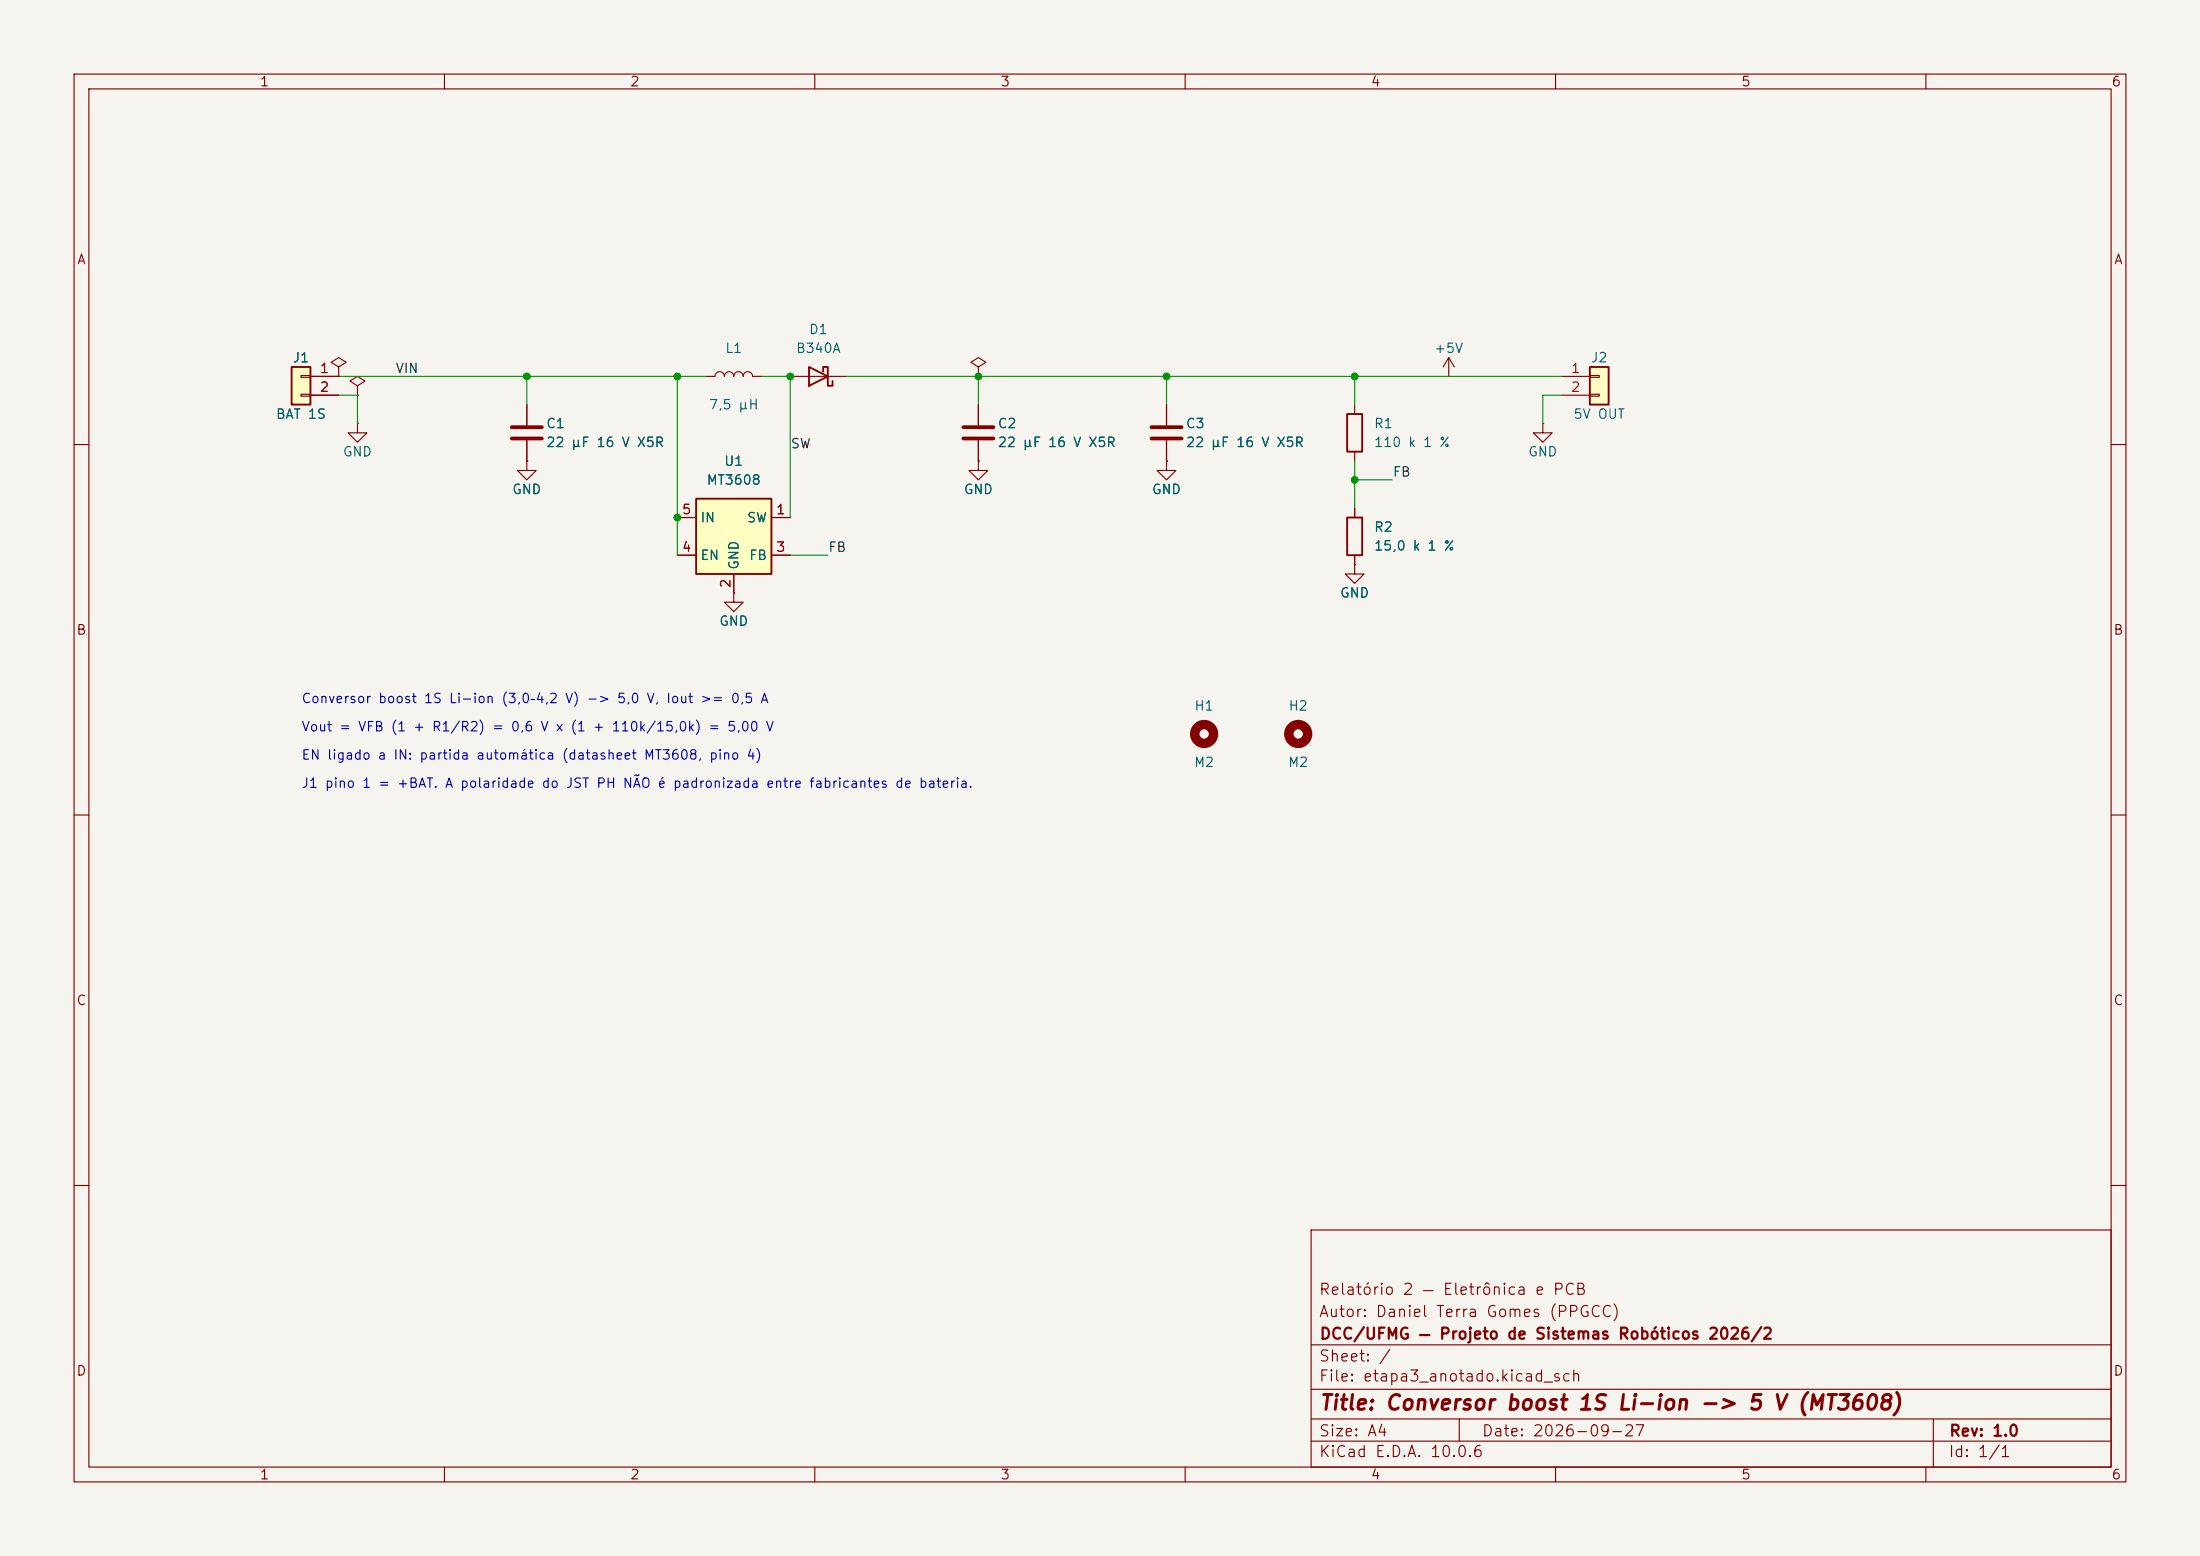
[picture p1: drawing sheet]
(kicad_sch
 (version 20260306)
 (generator "eeschema")
 (generator_version "10.0")
 (paper "A4")
 (title_block
  (title "Conversor boost 1S Li-ion -> 5 V (MT3608)")
  (date "2026-09-27")
  (rev "1.0")
  (company "DCC/UFMG — Projeto de Sistemas Robóticos 2026/2")
  (comment 1 "Autor: Daniel Terra Gomes (PPGCC)")
  (comment 2 "Relatório 2 — Eletrônica e PCB"))
 (lib_symbols
  (symbol "Connector_Generic:Conn_01x02"
   (pin_names
    (offset 1.016) (hide yes)) (exclude_from_sim no) (in_bom yes) (on_board yes)
   (in_pos_files yes)
   (duplicate_pin_numbers_are_jumpers no)
   (property "Reference" "J" (at 0 2.54 0) (show_name no) (do_not_autoplace no) (effects (font (size 1.27 1.27))))
   (property "Value" "Conn_01x02" (at 0 -5.08 0) (show_name no) (do_not_autoplace no) (effects (font (size 1.27 1.27))))
   (property "Footprint" "" (at 0 0 0) (show_name no) (do_not_autoplace no) (hide yes) (effects (font (size 1.27 1.27))))
   (property "Datasheet" "" (at 0 0 0) (show_name no) (do_not_autoplace no) (hide yes) (effects (font (size 1.27 1.27))))
   (property "Description" "Generic connector, single row, 01x02, script generated (kicad-library-utils/schlib/autogen/connector/)" (at 0 0 0) (show_name no) (do_not_autoplace no) (hide yes) (effects (font (size 1.27 1.27))))
   (symbol "Conn_01x02_1_1"
    (rectangle (start -1.27 1.27) (end 1.27 -3.81) (stroke (width 0.254) (type default)) (fill (type background)))
    (rectangle (start -1.27 0.127) (end 0 -0.127) (stroke (width 0.1524) (type default)) (fill (type none)))
    (rectangle (start -1.27 -2.413) (end 0 -2.667) (stroke (width 0.1524) (type default)) (fill (type none)))
    (pin passive line (at -5.08 0 0) (length 3.81) (name "Pin_1" (effects (font (size 1.27 1.27)))) (number "1" (effects (font (size 1.27 1.27)))))
    (pin passive line (at -5.08 -2.54 0) (length 3.81) (name "Pin_2" (effects (font (size 1.27 1.27)))) (number "2" (effects (font (size 1.27 1.27))))))
   (embedded_fonts no))
  (symbol "Device:C"
   (pin_numbers (hide yes))
   (pin_names
    (offset 0.254)) (exclude_from_sim no) (in_bom yes) (on_board yes)
   (in_pos_files yes)
   (duplicate_pin_numbers_are_jumpers no)
   (property "Reference" "C" (at 0.635 2.54 0) (show_name no) (do_not_autoplace no) (effects (font (size 1.27 1.27)) (justify left)))
   (property "Value" "C" (at 0.635 -2.54 0) (show_name no) (do_not_autoplace no) (effects (font (size 1.27 1.27)) (justify left)))
   (property "Footprint" "" (at 0.9652 -3.81 0) (show_name no) (do_not_autoplace no) (hide yes) (effects (font (size 1.27 1.27))))
   (property "Datasheet" "" (at 0 0 0) (show_name no) (do_not_autoplace no) (hide yes) (effects (font (size 1.27 1.27))))
   (property "Description" "Unpolarized capacitor" (at 0 0 0) (show_name no) (do_not_autoplace no) (hide yes) (effects (font (size 1.27 1.27))))
   (symbol "C_0_1"
    (polyline (pts (xy -2.032 0.762) (xy 2.032 0.762)) (stroke (width 0.508) (type default)) (fill (type none)))
    (polyline (pts (xy -2.032 -0.762) (xy 2.032 -0.762)) (stroke (width 0.508) (type default)) (fill (type none))))
   (symbol "C_1_1"
    (pin passive line (at 0 3.81 270) (length 2.794) (name "" (effects (font (size 1.27 1.27)))) (number "1" (effects (font (size 1.27 1.27)))))
    (pin passive line (at 0 -3.81 90) (length 2.794) (name "" (effects (font (size 1.27 1.27)))) (number "2" (effects (font (size 1.27 1.27))))))
   (embedded_fonts no))
  (symbol "Device:D_Schottky"
   (pin_numbers (hide yes))
   (pin_names
    (offset 1.016) (hide yes)) (exclude_from_sim no) (in_bom yes) (on_board yes)
   (in_pos_files yes)
   (duplicate_pin_numbers_are_jumpers no)
   (property "Reference" "D" (at 0 2.54 0) (show_name no) (do_not_autoplace no) (effects (font (size 1.27 1.27))))
   (property "Value" "D_Schottky" (at 0 -2.54 0) (show_name no) (do_not_autoplace no) (effects (font (size 1.27 1.27))))
   (property "Footprint" "" (at 0 0 0) (show_name no) (do_not_autoplace no) (hide yes) (effects (font (size 1.27 1.27))))
   (property "Datasheet" "" (at 0 0 0) (show_name no) (do_not_autoplace no) (hide yes) (effects (font (size 1.27 1.27))))
   (property "Description" "Schottky diode" (at 0 0 0) (show_name no) (do_not_autoplace no) (hide yes) (effects (font (size 1.27 1.27))))
   (symbol "D_Schottky_0_1"
    (polyline (pts (xy -1.905 0.635) (xy -1.905 1.27) (xy -1.27 1.27) (xy -1.27 -1.27) (xy -0.635 -1.27) (xy -0.635 -0.635)) (stroke (width 0.254) (type default)) (fill (type none)))
    (polyline (pts (xy 1.27 1.27) (xy 1.27 -1.27) (xy -1.27 0) (xy 1.27 1.27)) (stroke (width 0.254) (type default)) (fill (type none)))
    (polyline (pts (xy 1.27 0) (xy -1.27 0)) (stroke (width 0) (type default)) (fill (type none))))
   (symbol "D_Schottky_1_1"
    (pin passive line (at -3.81 0 0) (length 2.54) (name "K" (effects (font (size 1.27 1.27)))) (number "1" (effects (font (size 1.27 1.27)))))
    (pin passive line (at 3.81 0 180) (length 2.54) (name "A" (effects (font (size 1.27 1.27)))) (number "2" (effects (font (size 1.27 1.27))))))
   (embedded_fonts no))
  (symbol "Device:L"
   (pin_numbers (hide yes))
   (pin_names
    (offset 1.016) (hide yes)) (exclude_from_sim no) (in_bom yes) (on_board yes)
   (in_pos_files yes)
   (duplicate_pin_numbers_are_jumpers no)
   (property "Reference" "L" (at -1.27 0 90) (show_name no) (do_not_autoplace no) (effects (font (size 1.27 1.27))))
   (property "Value" "L" (at 1.905 0 90) (show_name no) (do_not_autoplace no) (effects (font (size 1.27 1.27))))
   (property "Footprint" "" (at 0 0 0) (show_name no) (do_not_autoplace no) (hide yes) (effects (font (size 1.27 1.27))))
   (property "Datasheet" "" (at 0 0 0) (show_name no) (do_not_autoplace no) (hide yes) (effects (font (size 1.27 1.27))))
   (property "Description" "Inductor" (at 0 0 0) (show_name no) (do_not_autoplace no) (hide yes) (effects (font (size 1.27 1.27))))
   (symbol "L_0_1"
    (arc (start 0 2.54) (mid 0.6323 1.905) (end 0 1.27) (stroke (width 0) (type default)) (fill (type none)))
    (arc (start 0 1.27) (mid 0.6323 0.635) (end 0 0) (stroke (width 0) (type default)) (fill (type none)))
    (arc (start 0 0) (mid 0.6323 -0.635) (end 0 -1.27) (stroke (width 0) (type default)) (fill (type none)))
    (arc (start 0 -1.27) (mid 0.6323 -1.905) (end 0 -2.54) (stroke (width 0) (type default)) (fill (type none))))
   (symbol "L_1_1"
    (pin passive line (at 0 3.81 270) (length 1.27) (name "1" (effects (font (size 1.27 1.27)))) (number "1" (effects (font (size 1.27 1.27)))))
    (pin passive line (at 0 -3.81 90) (length 1.27) (name "2" (effects (font (size 1.27 1.27)))) (number "2" (effects (font (size 1.27 1.27))))))
   (embedded_fonts no))
  (symbol "Device:R"
   (pin_numbers (hide yes))
   (pin_names
    (offset 0)) (exclude_from_sim no) (in_bom yes) (on_board yes)
   (in_pos_files yes)
   (duplicate_pin_numbers_are_jumpers no)
   (property "Reference" "R" (at 2.032 0 90) (show_name no) (do_not_autoplace no) (effects (font (size 1.27 1.27))))
   (property "Value" "R" (at 0 0 90) (show_name no) (do_not_autoplace no) (effects (font (size 1.27 1.27))))
   (property "Footprint" "" (at -1.778 0 90) (show_name no) (do_not_autoplace no) (hide yes) (effects (font (size 1.27 1.27))))
   (property "Datasheet" "" (at 0 0 0) (show_name no) (do_not_autoplace no) (hide yes) (effects (font (size 1.27 1.27))))
   (property "Description" "Resistor" (at 0 0 0) (show_name no) (do_not_autoplace no) (hide yes) (effects (font (size 1.27 1.27))))
   (symbol "R_0_1"
    (rectangle (start -1.016 -2.54) (end 1.016 2.54) (stroke (width 0.254) (type default)) (fill (type none))))
   (symbol "R_1_1"
    (pin passive line (at 0 3.81 270) (length 1.27) (name "" (effects (font (size 1.27 1.27)))) (number "1" (effects (font (size 1.27 1.27)))))
    (pin passive line (at 0 -3.81 90) (length 1.27) (name "" (effects (font (size 1.27 1.27)))) (number "2" (effects (font (size 1.27 1.27))))))
   (embedded_fonts no))
  (symbol "Mechanical:MountingHole"
   (pin_names
    (offset 1.016)) (exclude_from_sim no) (in_bom no) (on_board yes)
   (in_pos_files yes)
   (duplicate_pin_numbers_are_jumpers no)
   (property "Reference" "H" (at 0 5.08 0) (show_name no) (do_not_autoplace no) (effects (font (size 1.27 1.27))))
   (property "Value" "MountingHole" (at 0 3.175 0) (show_name no) (do_not_autoplace no) (effects (font (size 1.27 1.27))))
   (property "Footprint" "" (at 0 0 0) (show_name no) (do_not_autoplace no) (hide yes) (effects (font (size 1.27 1.27))))
   (property "Datasheet" "" (at 0 0 0) (show_name no) (do_not_autoplace no) (hide yes) (effects (font (size 1.27 1.27))))
   (property "Description" "Mounting Hole without connection" (at 0 0 0) (show_name no) (do_not_autoplace no) (hide yes) (effects (font (size 1.27 1.27))))
   (symbol "MountingHole_0_1"
    (circle (center 0 0) (radius 1.27) (stroke (width 1.27) (type default)) (fill (type none))))
   (embedded_fonts no))
  (symbol "Regulator_Switching:MT3608" (exclude_from_sim no) (in_bom yes) (on_board yes)
   (in_pos_files yes)
   (duplicate_pin_numbers_are_jumpers no)
   (property "Reference" "U" (at -2.54 8.89 0) (show_name no) (do_not_autoplace no) (effects (font (size 1.27 1.27)) (justify left)))
   (property "Value" "MT3608" (at -3.81 6.35 0) (show_name no) (do_not_autoplace no) (effects (font (size 1.27 1.27)) (justify left)))
   (property "Footprint" "Package_TO_SOT_SMD:SOT-23-6" (at 1.27 -6.35 0) (show_name no) (do_not_autoplace no) (hide yes) (effects (font (size 1.27 1.27)
    (italic yes)) (justify left)))
   (property "Datasheet" "https://www.olimex.com/Products/Breadboarding/BB-PWR-3608/resources/MT3608.pdf" (at -6.35 11.43 0) (show_name no) (do_not_autoplace no) (hide yes) (effects (font (size 1.27 1.27))))
   (property "Description" "High Efficiency 1.2MHz 2A Step Up Converter, 2-24V Vin, 28V Vout, 4A current limit, 1.2MHz, SOT23-6" (at 0 0 0) (show_name no) (do_not_autoplace no) (hide yes) (effects (font (size 1.27 1.27))))
   (symbol "MT3608_0_1"
    (rectangle (start -5.08 5.08) (end 5.08 -5.08) (stroke (width 0.254) (type default)) (fill (type background))))
   (symbol "MT3608_1_1"
    (pin passive line (at 7.62 2.54 180) (length 2.54) (name "SW" (effects (font (size 1.27 1.27)))) (number "1" (effects (font (size 1.27 1.27)))))
    (pin power_in line (at 0 -7.62 90) (length 2.54) (name "GND" (effects (font (size 1.27 1.27)))) (number "2" (effects (font (size 1.27 1.27)))))
    (pin input line (at 7.62 -2.54 180) (length 2.54) (name "FB" (effects (font (size 1.27 1.27)))) (number "3" (effects (font (size 1.27 1.27)))))
    (pin input line (at -7.62 -2.54 0) (length 2.54) (name "EN" (effects (font (size 1.27 1.27)))) (number "4" (effects (font (size 1.27 1.27)))))
    (pin power_in line (at -7.62 2.54 0) (length 2.54) (name "IN" (effects (font (size 1.27 1.27)))) (number "5" (effects (font (size 1.27 1.27)))))
    (pin no_connect line (at 5.08 0 180) (length 2.54) (hide yes) (name "NC" (effects (font (size 1.27 1.27)))) (number "6" (effects (font (size 1.27 1.27))))))
   (embedded_fonts no))
  (symbol "power:+5V"
   (power global)
   (pin_numbers (hide yes))
   (pin_names
    (offset 0) (hide yes)) (exclude_from_sim no) (in_bom yes) (on_board yes)
   (in_pos_files yes)
   (duplicate_pin_numbers_are_jumpers no)
   (property "Reference" "#PWR" (at 0 -3.81 0) (show_name no) (do_not_autoplace no) (hide yes) (effects (font (size 1.27 1.27))))
   (property "Value" "+5V" (at 0 3.556 0) (show_name no) (do_not_autoplace no) (effects (font (size 1.27 1.27))))
   (property "Footprint" "" (at 0 0 0) (show_name no) (do_not_autoplace no) (hide yes) (effects (font (size 1.27 1.27))))
   (property "Datasheet" "" (at 0 0 0) (show_name no) (do_not_autoplace no) (hide yes) (effects (font (size 1.27 1.27))))
   (property "Description" "Power symbol creates a global label with name \"+5V\"" (at 0 0 0) (show_name no) (do_not_autoplace no) (hide yes) (effects (font (size 1.27 1.27))))
   (symbol "+5V_0_1"
    (polyline (pts (xy -0.762 1.27) (xy 0 2.54)) (stroke (width 0) (type default)) (fill (type none)))
    (polyline (pts (xy 0 2.54) (xy 0.762 1.27)) (stroke (width 0) (type default)) (fill (type none)))
    (polyline (pts (xy 0 0) (xy 0 2.54)) (stroke (width 0) (type default)) (fill (type none))))
   (symbol "+5V_1_1"
    (pin power_in line (at 0 0 90) (length 0) (name "" (effects (font (size 1.27 1.27)))) (number "1" (effects (font (size 1.27 1.27))))))
   (embedded_fonts no))
  (symbol "power:GND"
   (power global)
   (pin_numbers (hide yes))
   (pin_names
    (offset 0) (hide yes)) (exclude_from_sim no) (in_bom yes) (on_board yes)
   (in_pos_files yes)
   (duplicate_pin_numbers_are_jumpers no)
   (property "Reference" "#PWR" (at 0 -6.35 0) (show_name no) (do_not_autoplace no) (hide yes) (effects (font (size 1.27 1.27))))
   (property "Value" "GND" (at 0 -3.81 0) (show_name no) (do_not_autoplace no) (effects (font (size 1.27 1.27))))
   (property "Footprint" "" (at 0 0 0) (show_name no) (do_not_autoplace no) (hide yes) (effects (font (size 1.27 1.27))))
   (property "Datasheet" "" (at 0 0 0) (show_name no) (do_not_autoplace no) (hide yes) (effects (font (size 1.27 1.27))))
   (property "Description" "Power symbol creates a global label with name \"GND\" , ground" (at 0 0 0) (show_name no) (do_not_autoplace no) (hide yes) (effects (font (size 1.27 1.27))))
   (symbol "GND_0_1"
    (polyline (pts (xy 0 0) (xy 0 -1.27) (xy 1.27 -1.27) (xy 0 -2.54) (xy -1.27 -1.27) (xy 0 -1.27)) (stroke (width 0) (type default)) (fill (type none))))
   (symbol "GND_1_1"
    (pin power_in line (at 0 0 270) (length 0) (name "" (effects (font (size 1.27 1.27)))) (number "1" (effects (font (size 1.27 1.27))))))
   (embedded_fonts no))
  (symbol "power:PWR_FLAG"
   (power global)
   (pin_numbers (hide yes))
   (pin_names
    (offset 0) (hide yes)) (exclude_from_sim no) (in_bom yes) (on_board yes)
   (in_pos_files yes)
   (duplicate_pin_numbers_are_jumpers no)
   (property "Reference" "#FLG" (at 0 1.905 0) (show_name no) (do_not_autoplace no) (hide yes) (effects (font (size 1.27 1.27))))
   (property "Value" "PWR_FLAG" (at 0 3.81 0) (show_name no) (do_not_autoplace no) (effects (font (size 1.27 1.27))))
   (property "Footprint" "" (at 0 0 0) (show_name no) (do_not_autoplace no) (hide yes) (effects (font (size 1.27 1.27))))
   (property "Datasheet" "" (at 0 0 0) (show_name no) (do_not_autoplace no) (hide yes) (effects (font (size 1.27 1.27))))
   (property "Description" "Special symbol for telling ERC where power comes from" (at 0 0 0) (show_name no) (do_not_autoplace no) (hide yes) (effects (font (size 1.27 1.27))))
   (symbol "PWR_FLAG_0_0"
    (pin power_out line (at 0 0 90) (length 0) (name "" (effects (font (size 1.27 1.27)))) (number "1" (effects (font (size 1.27 1.27))))))
   (symbol "PWR_FLAG_0_1"
    (polyline (pts (xy 0 0) (xy 0 1.27) (xy -1.016 1.905) (xy 0 2.54) (xy 1.016 1.905) (xy 0 1.27)) (stroke (width 0) (type default)) (fill (type none))))
   (embedded_fonts no)))
 (text "EN ligado a IN: partida automática (datasheet MT3608, pino 4)"
  (exclude_from_sim no)
  (at 40.64 102.87 0)
  (effects (font (size 1.27 1.27)) (justify left bottom)))
 (text "J1 pino 1 = +BAT. A polaridade do JST PH NÃO é padronizada entre fabricantes de bateria."
  (exclude_from_sim no)
  (at 40.64 106.68 0)
  (effects (font (size 1.27 1.27)) (justify left bottom)))
 (text "Conversor boost 1S Li-ion (3,0–4,2 V) -> 5,0 V, Iout >= 0,5 A"
  (exclude_from_sim no)
  (at 40.64 95.25 0)
  (effects (font (size 1.27 1.27)) (justify left bottom)))
 (text "Vout = VFB (1 + R1/R2) = 0,6 V x (1 + 110k/15,0k) = 5,00 V"
  (exclude_from_sim no)
  (at 40.64 99.06 0)
  (effects (font (size 1.27 1.27)) (justify left bottom)))
 (junction
  (at 157.48 50.8)
  (diameter 0)
  (color 0 0 0 0))
 (junction
  (at 91.44 50.8)
  (diameter 0)
  (color 0 0 0 0))
 (junction
  (at 91.44 69.85)
  (diameter 0)
  (color 0 0 0 0))
 (junction
  (at 182.88 50.8)
  (diameter 0)
  (color 0 0 0 0))
 (junction
  (at 71.12 50.8)
  (diameter 0)
  (color 0 0 0 0))
 (junction
  (at 106.68 50.8)
  (diameter 0)
  (color 0 0 0 0))
 (junction
  (at 182.88 64.77)
  (diameter 0)
  (color 0 0 0 0))
 (junction
  (at 132.08 50.8)
  (diameter 0)
  (color 0 0 0 0))
 (wire
  (pts (xy 71.12 50.8) (xy 91.44 50.8))
  (stroke (width 0) (type default)))
 (wire
  (pts (xy 106.68 69.85) (xy 106.68 50.8))
  (stroke (width 0) (type default)))
 (wire
  (pts (xy 182.88 64.77) (xy 182.88 68.58))
  (stroke (width 0) (type default)))
 (wire
  (pts (xy 132.08 50.8) (xy 132.08 54.61))
  (stroke (width 0) (type default)))
 (wire
  (pts (xy 45.72 50.8) (xy 71.12 50.8))
  (stroke (width 0) (type default)))
 (wire
  (pts (xy 157.48 50.8) (xy 182.88 50.8))
  (stroke (width 0) (type default)))
 (wire
  (pts (xy 182.88 62.23) (xy 182.88 64.77))
  (stroke (width 0) (type default)))
 (wire
  (pts (xy 157.48 50.8) (xy 157.48 54.61))
  (stroke (width 0) (type default)))
 (wire
  (pts (xy 182.88 50.8) (xy 182.88 54.61))
  (stroke (width 0) (type default)))
 (wire
  (pts (xy 71.12 50.8) (xy 71.12 54.61))
  (stroke (width 0) (type default)))
 (wire
  (pts (xy 91.44 50.8) (xy 91.44 69.85))
  (stroke (width 0) (type default)))
 (wire
  (pts (xy 182.88 50.8) (xy 195.58 50.8))
  (stroke (width 0) (type default)))
 (wire
  (pts (xy 45.72 53.34) (xy 48.26 53.34))
  (stroke (width 0) (type default)))
 (wire
  (pts (xy 208.28 53.34) (xy 208.28 57.15))
  (stroke (width 0) (type default)))
 (wire
  (pts (xy 91.44 69.85) (xy 91.44 74.93))
  (stroke (width 0) (type default)))
 (wire
  (pts (xy 132.08 50.8) (xy 157.48 50.8))
  (stroke (width 0) (type default)))
 (wire
  (pts (xy 114.3 50.8) (xy 132.08 50.8))
  (stroke (width 0) (type default)))
 (wire
  (pts (xy 210.82 53.34) (xy 208.28 53.34))
  (stroke (width 0) (type default)))
 (wire
  (pts (xy 91.44 50.8) (xy 95.25 50.8))
  (stroke (width 0) (type default)))
 (wire
  (pts (xy 106.68 74.93) (xy 111.76 74.93))
  (stroke (width 0) (type default)))
 (wire
  (pts (xy 102.87 50.8) (xy 106.68 50.8))
  (stroke (width 0) (type default)))
 (wire
  (pts (xy 182.88 64.77) (xy 187.96 64.77))
  (stroke (width 0) (type default)))
 (wire
  (pts (xy 48.26 53.34) (xy 48.26 57.15))
  (stroke (width 0) (type default)))
 (wire
  (pts (xy 195.58 50.8) (xy 210.82 50.8))
  (stroke (width 0) (type default)))
 (label "VIN"
  (at 53.34 50.8 0)
  (effects (font (size 1.27 1.27)) (justify left bottom)))
 (label "FB"
  (at 111.76 74.93 0)
  (effects (font (size 1.27 1.27)) (justify left bottom)))
 (label "FB"
  (at 187.96 64.77 0)
  (effects (font (size 1.27 1.27)) (justify left bottom)))
 (label "SW"
  (at 106.68 60.96 0)
  (effects (font (size 1.27 1.27)) (justify left bottom)))
 (symbol
  (lib_id "power:PWR_FLAG")
  (at 132.08 50.8 0)
  (unit 1)
  (body_style 1)
  (exclude_from_sim no)
  (in_bom yes)
  (on_board yes)
  (in_pos_files yes)
  (dnp no)
  (property "Reference" "#FLG03" (at 132.08 57.15 0) (hide yes) (show_name no) (do_not_autoplace no) (effects (font (size 1.27 1.27))))
  (property "Value" "PWR_FLAG" (at 132.08 46.99 0) (hide yes) (show_name no) (do_not_autoplace no) (effects (font (size 1.27 1.27))))
  (property "Footprint" "" (at 132.08 50.8 0) (hide yes) (show_name no) (do_not_autoplace no) (effects (font (size 1.27 1.27))))
  (property "Datasheet" "" (at 132.08 50.8 0) (hide yes) (show_name no) (do_not_autoplace no) (effects (font (size 1.27 1.27))))
  (property "Description" "" (at 132.08 50.8 0) (hide yes) (show_name no) (do_not_autoplace no) (effects (font (size 1.27 1.27))))
  (pin "1"))
 (symbol
  (lib_id "Device:L")
  (at 99.06 50.8 90)
  (unit 1)
  (body_style 1)
  (exclude_from_sim no)
  (in_bom yes)
  (on_board yes)
  (in_pos_files yes)
  (dnp no)
  (property "Reference" "L1" (at 99.06 46.99 90) (show_name no) (do_not_autoplace no) (effects (font (size 1.27 1.27))))
  (property "Value" "7,5 µH" (at 99.06 54.61 90) (show_name no) (do_not_autoplace no) (effects (font (size 1.27 1.27))))
  (property "Footprint" "Inductor_SMD:L_Abracon_ASPI-4030S" (at 99.06 50.8 0) (hide yes) (show_name no) (do_not_autoplace no) (effects (font (size 1.27 1.27))))
  (property "Datasheet" "https://abracon.com/Magnetics/power/ASPI-4030S.pdf" (at 99.06 50.8 0) (hide yes) (show_name no) (do_not_autoplace no) (effects (font (size 1.27 1.27))))
  (property "Description" "" (at 99.06 50.8 0) (hide yes) (show_name no) (do_not_autoplace no) (effects (font (size 1.27 1.27))))
  (property "Fabricante" "Abracon" (at 99.06 50.8 0) (hide yes) (show_name no) (do_not_autoplace no) (effects (font (size 1.27 1.27))))
  (property "MPN" "ASPI-4030S-7R5M-T" (at 99.06 50.8 0) (hide yes) (show_name no) (do_not_autoplace no) (effects (font (size 1.27 1.27))))
  (pin "1")
  (pin "2"))
 (symbol
  (lib_id "Device:C")
  (at 132.08 58.42 0)
  (unit 1)
  (body_style 1)
  (exclude_from_sim no)
  (in_bom yes)
  (on_board yes)
  (in_pos_files yes)
  (dnp no)
  (property "Reference" "C2" (at 134.62 57.15 0) (show_name no) (do_not_autoplace no) (effects (font (size 1.27 1.27)) (justify left)))
  (property "Value" "22 µF 16 V X5R" (at 134.62 59.69 0) (show_name no) (do_not_autoplace no) (effects (font (size 1.27 1.27)) (justify left)))
  (property "Footprint" "Capacitor_SMD:C_1206_3216Metric" (at 132.08 58.42 0) (hide yes) (show_name no) (do_not_autoplace no) (effects (font (size 1.27 1.27))))
  (property "Datasheet" "https://search.murata.co.jp/Ceramy/image/img/A01X/G101/ENG/GRM31CR61C226ME15-01.pdf" (at 132.08 58.42 0) (hide yes) (show_name no) (do_not_autoplace no) (effects (font (size 1.27 1.27))))
  (property "Description" "" (at 132.08 58.42 0) (hide yes) (show_name no) (do_not_autoplace no) (effects (font (size 1.27 1.27))))
  (property "Fabricante" "Murata" (at 132.08 58.42 0) (hide yes) (show_name no) (do_not_autoplace no) (effects (font (size 1.27 1.27))))
  (property "MPN" "GRM31CR61C226ME15L" (at 132.08 58.42 0) (hide yes) (show_name no) (do_not_autoplace no) (effects (font (size 1.27 1.27))))
  (pin "1")
  (pin "2"))
 (symbol
  (lib_id "power:PWR_FLAG")
  (at 45.72 50.8 0)
  (unit 1)
  (body_style 1)
  (exclude_from_sim no)
  (in_bom yes)
  (on_board yes)
  (in_pos_files yes)
  (dnp no)
  (property "Reference" "#FLG01" (at 45.72 57.15 0) (hide yes) (show_name no) (do_not_autoplace no) (effects (font (size 1.27 1.27))))
  (property "Value" "PWR_FLAG" (at 45.72 46.99 0) (hide yes) (show_name no) (do_not_autoplace no) (effects (font (size 1.27 1.27))))
  (property "Footprint" "" (at 45.72 50.8 0) (hide yes) (show_name no) (do_not_autoplace no) (effects (font (size 1.27 1.27))))
  (property "Datasheet" "" (at 45.72 50.8 0) (hide yes) (show_name no) (do_not_autoplace no) (effects (font (size 1.27 1.27))))
  (property "Description" "" (at 45.72 50.8 0) (hide yes) (show_name no) (do_not_autoplace no) (effects (font (size 1.27 1.27))))
  (pin "1"))
 (symbol
  (lib_id "power:GND")
  (at 132.08 62.23 0)
  (unit 1)
  (body_style 1)
  (exclude_from_sim no)
  (in_bom yes)
  (on_board yes)
  (in_pos_files yes)
  (dnp no)
  (property "Reference" "#PWR04" (at 132.08 68.58 0) (hide yes) (show_name no) (do_not_autoplace no) (effects (font (size 1.27 1.27))))
  (property "Value" "GND" (at 132.08 66.04 0) (show_name no) (do_not_autoplace no) (effects (font (size 1.27 1.27))))
  (property "Footprint" "" (at 132.08 62.23 0) (hide yes) (show_name no) (do_not_autoplace no) (effects (font (size 1.27 1.27))))
  (property "Datasheet" "" (at 132.08 62.23 0) (hide yes) (show_name no) (do_not_autoplace no) (effects (font (size 1.27 1.27))))
  (property "Description" "" (at 132.08 62.23 0) (hide yes) (show_name no) (do_not_autoplace no) (effects (font (size 1.27 1.27))))
  (pin "1"))
 (symbol
  (lib_id "power:GND")
  (at 157.48 62.23 0)
  (unit 1)
  (body_style 1)
  (exclude_from_sim no)
  (in_bom yes)
  (on_board yes)
  (in_pos_files yes)
  (dnp no)
  (property "Reference" "#PWR05" (at 157.48 68.58 0) (hide yes) (show_name no) (do_not_autoplace no) (effects (font (size 1.27 1.27))))
  (property "Value" "GND" (at 157.48 66.04 0) (show_name no) (do_not_autoplace no) (effects (font (size 1.27 1.27))))
  (property "Footprint" "" (at 157.48 62.23 0) (hide yes) (show_name no) (do_not_autoplace no) (effects (font (size 1.27 1.27))))
  (property "Datasheet" "" (at 157.48 62.23 0) (hide yes) (show_name no) (do_not_autoplace no) (effects (font (size 1.27 1.27))))
  (property "Description" "" (at 157.48 62.23 0) (hide yes) (show_name no) (do_not_autoplace no) (effects (font (size 1.27 1.27))))
  (pin "1"))
 (symbol
  (lib_id "Device:R")
  (at 182.88 58.42 0)
  (unit 1)
  (body_style 1)
  (exclude_from_sim no)
  (in_bom yes)
  (on_board yes)
  (in_pos_files yes)
  (dnp no)
  (property "Reference" "R1" (at 185.42 57.15 0) (show_name no) (do_not_autoplace no) (effects (font (size 1.27 1.27)) (justify left)))
  (property "Value" "110 k 1 %" (at 185.42 59.69 0) (show_name no) (do_not_autoplace no) (effects (font (size 1.27 1.27)) (justify left)))
  (property "Footprint" "Resistor_SMD:R_0603_1608Metric" (at 182.88 58.42 0) (hide yes) (show_name no) (do_not_autoplace no) (effects (font (size 1.27 1.27))))
  (property "Datasheet" "" (at 182.88 58.42 0) (hide yes) (show_name no) (do_not_autoplace no) (effects (font (size 1.27 1.27))))
  (property "Description" "" (at 182.88 58.42 0) (hide yes) (show_name no) (do_not_autoplace no) (effects (font (size 1.27 1.27))))
  (property "Fabricante" "genérico" (at 182.88 58.42 0) (hide yes) (show_name no) (do_not_autoplace no) (effects (font (size 1.27 1.27))))
  (property "MPN" "0603, 1 %, E96" (at 182.88 58.42 0) (hide yes) (show_name no) (do_not_autoplace no) (effects (font (size 1.27 1.27))))
  (pin "1")
  (pin "2"))
 (symbol
  (lib_id "power:GND")
  (at 71.12 62.23 0)
  (unit 1)
  (body_style 1)
  (exclude_from_sim no)
  (in_bom yes)
  (on_board yes)
  (in_pos_files yes)
  (dnp no)
  (property "Reference" "#PWR02" (at 71.12 68.58 0) (hide yes) (show_name no) (do_not_autoplace no) (effects (font (size 1.27 1.27))))
  (property "Value" "GND" (at 71.12 66.04 0) (show_name no) (do_not_autoplace no) (effects (font (size 1.27 1.27))))
  (property "Footprint" "" (at 71.12 62.23 0) (hide yes) (show_name no) (do_not_autoplace no) (effects (font (size 1.27 1.27))))
  (property "Datasheet" "" (at 71.12 62.23 0) (hide yes) (show_name no) (do_not_autoplace no) (effects (font (size 1.27 1.27))))
  (property "Description" "" (at 71.12 62.23 0) (hide yes) (show_name no) (do_not_autoplace no) (effects (font (size 1.27 1.27))))
  (pin "1"))
 (symbol
  (lib_id "Mechanical:MountingHole")
  (at 162.56 99.06 0)
  (unit 1)
  (body_style 1)
  (exclude_from_sim no)
  (in_bom no)
  (on_board yes)
  (in_pos_files yes)
  (dnp no)
  (property "Reference" "H1" (at 162.56 95.25 0) (show_name no) (do_not_autoplace no) (effects (font (size 1.27 1.27))))
  (property "Value" "M2" (at 162.56 102.87 0) (show_name no) (do_not_autoplace no) (effects (font (size 1.27 1.27))))
  (property "Footprint" "MountingHole:MountingHole_2.2mm_M2" (at 162.56 99.06 0) (hide yes) (show_name no) (do_not_autoplace no) (effects (font (size 1.27 1.27))))
  (property "Datasheet" "" (at 162.56 99.06 0) (hide yes) (show_name no) (do_not_autoplace no) (effects (font (size 1.27 1.27))))
  (property "Description" "" (at 162.56 99.06 0) (hide yes) (show_name no) (do_not_autoplace no) (effects (font (size 1.27 1.27))))
  (property "Fabricante" "—" (at 162.56 99.06 0) (hide yes) (show_name no) (do_not_autoplace no) (effects (font (size 1.27 1.27))))
  (property "MPN" "furo M2" (at 162.56 99.06 0) (hide yes) (show_name no) (do_not_autoplace no) (effects (font (size 1.27 1.27)))))
 (symbol
  (lib_id "power:GND")
  (at 48.26 57.15 0)
  (unit 1)
  (body_style 1)
  (exclude_from_sim no)
  (in_bom yes)
  (on_board yes)
  (in_pos_files yes)
  (dnp no)
  (property "Reference" "#PWR01" (at 48.26 63.5 0) (hide yes) (show_name no) (do_not_autoplace no) (effects (font (size 1.27 1.27))))
  (property "Value" "GND" (at 48.26 60.96 0) (show_name no) (do_not_autoplace no) (effects (font (size 1.27 1.27))))
  (property "Footprint" "" (at 48.26 57.15 0) (hide yes) (show_name no) (do_not_autoplace no) (effects (font (size 1.27 1.27))))
  (property "Datasheet" "" (at 48.26 57.15 0) (hide yes) (show_name no) (do_not_autoplace no) (effects (font (size 1.27 1.27))))
  (property "Description" "" (at 48.26 57.15 0) (hide yes) (show_name no) (do_not_autoplace no) (effects (font (size 1.27 1.27))))
  (pin "1"))
 (symbol
  (lib_id "Device:R")
  (at 182.88 72.39 0)
  (unit 1)
  (body_style 1)
  (exclude_from_sim no)
  (in_bom yes)
  (on_board yes)
  (in_pos_files yes)
  (dnp no)
  (property "Reference" "R2" (at 185.42 71.12 0) (show_name no) (do_not_autoplace no) (effects (font (size 1.27 1.27)) (justify left)))
  (property "Value" "15,0 k 1 %" (at 185.42 73.66 0) (show_name no) (do_not_autoplace no) (effects (font (size 1.27 1.27)) (justify left)))
  (property "Footprint" "Resistor_SMD:R_0603_1608Metric" (at 182.88 72.39 0) (hide yes) (show_name no) (do_not_autoplace no) (effects (font (size 1.27 1.27))))
  (property "Datasheet" "" (at 182.88 72.39 0) (hide yes) (show_name no) (do_not_autoplace no) (effects (font (size 1.27 1.27))))
  (property "Description" "" (at 182.88 72.39 0) (hide yes) (show_name no) (do_not_autoplace no) (effects (font (size 1.27 1.27))))
  (property "Fabricante" "genérico" (at 182.88 72.39 0) (hide yes) (show_name no) (do_not_autoplace no) (effects (font (size 1.27 1.27))))
  (property "MPN" "0603, 1 %, E96" (at 182.88 72.39 0) (hide yes) (show_name no) (do_not_autoplace no) (effects (font (size 1.27 1.27))))
  (pin "1")
  (pin "2"))
 (symbol
  (lib_id "Regulator_Switching:MT3608")
  (at 99.06 72.39 0)
  (unit 1)
  (body_style 1)
  (exclude_from_sim no)
  (in_bom yes)
  (on_board yes)
  (in_pos_files yes)
  (dnp no)
  (property "Reference" "U1" (at 99.06 62.23 0) (show_name no) (do_not_autoplace no) (effects (font (size 1.27 1.27))))
  (property "Value" "MT3608" (at 99.06 64.77 0) (show_name no) (do_not_autoplace no) (effects (font (size 1.27 1.27))))
  (property "Footprint" "Package_TO_SOT_SMD:SOT-23-6" (at 99.06 72.39 0) (hide yes) (show_name no) (do_not_autoplace no) (effects (font (size 1.27 1.27))))
  (property "Datasheet" "https://www.olimex.com/Products/Breadboarding/BB-PWR-3608/resources/MT3608.pdf" (at 99.06 72.39 0) (hide yes) (show_name no) (do_not_autoplace no) (effects (font (size 1.27 1.27))))
  (property "Description" "" (at 99.06 72.39 0) (hide yes) (show_name no) (do_not_autoplace no) (effects (font (size 1.27 1.27))))
  (property "Fabricante" "Aerosemi" (at 99.06 72.39 0) (hide yes) (show_name no) (do_not_autoplace no) (effects (font (size 1.27 1.27))))
  (property "MPN" "MT3608" (at 99.06 72.39 0) (hide yes) (show_name no) (do_not_autoplace no) (effects (font (size 1.27 1.27))))
  (pin "1")
  (pin "2")
  (pin "3")
  (pin "4")
  (pin "5")
  (pin "6"))
 (symbol
  (lib_id "Connector_Generic:Conn_01x02")
  (at 40.64 50.8 0)
  (mirror y)
  (unit 1)
  (body_style 1)
  (exclude_from_sim no)
  (in_bom yes)
  (on_board yes)
  (in_pos_files yes)
  (dnp no)
  (property "Reference" "J1" (at 40.64 48.26 0) (show_name no) (do_not_autoplace no) (effects (font (size 1.27 1.27))))
  (property "Value" "BAT 1S" (at 40.64 55.88 0) (show_name no) (do_not_autoplace no) (effects (font (size 1.27 1.27))))
  (property "Footprint" "Connector_JST:JST_PH_B2B-PH-K_1x02_P2.00mm_Vertical" (at 40.64 50.8 0) (hide yes) (show_name no) (do_not_autoplace no) (effects (font (size 1.27 1.27))))
  (property "Datasheet" "https://www.jst-mfg.com/product/pdf/eng/ePH.pdf" (at 40.64 50.8 0) (hide yes) (show_name no) (do_not_autoplace no) (effects (font (size 1.27 1.27))))
  (property "Description" "" (at 40.64 50.8 0) (hide yes) (show_name no) (do_not_autoplace no) (effects (font (size 1.27 1.27))))
  (property "Fabricante" "JST" (at 40.64 50.8 0) (hide yes) (show_name no) (do_not_autoplace no) (effects (font (size 1.27 1.27))))
  (property "MPN" "B2B-PH-K-S" (at 40.64 50.8 0) (hide yes) (show_name no) (do_not_autoplace no) (effects (font (size 1.27 1.27))))
  (pin "1")
  (pin "2"))
 (symbol
  (lib_id "Device:C")
  (at 71.12 58.42 0)
  (unit 1)
  (body_style 1)
  (exclude_from_sim no)
  (in_bom yes)
  (on_board yes)
  (in_pos_files yes)
  (dnp no)
  (property "Reference" "C1" (at 73.66 57.15 0) (show_name no) (do_not_autoplace no) (effects (font (size 1.27 1.27)) (justify left)))
  (property "Value" "22 µF 16 V X5R" (at 73.66 59.69 0) (show_name no) (do_not_autoplace no) (effects (font (size 1.27 1.27)) (justify left)))
  (property "Footprint" "Capacitor_SMD:C_1206_3216Metric" (at 71.12 58.42 0) (hide yes) (show_name no) (do_not_autoplace no) (effects (font (size 1.27 1.27))))
  (property "Datasheet" "https://search.murata.co.jp/Ceramy/image/img/A01X/G101/ENG/GRM31CR61C226ME15-01.pdf" (at 71.12 58.42 0) (hide yes) (show_name no) (do_not_autoplace no) (effects (font (size 1.27 1.27))))
  (property "Description" "" (at 71.12 58.42 0) (hide yes) (show_name no) (do_not_autoplace no) (effects (font (size 1.27 1.27))))
  (property "Fabricante" "Murata" (at 71.12 58.42 0) (hide yes) (show_name no) (do_not_autoplace no) (effects (font (size 1.27 1.27))))
  (property "MPN" "GRM31CR61C226ME15L" (at 71.12 58.42 0) (hide yes) (show_name no) (do_not_autoplace no) (effects (font (size 1.27 1.27))))
  (pin "1")
  (pin "2"))
 (symbol
  (lib_id "power:GND")
  (at 99.06 80.01 0)
  (unit 1)
  (body_style 1)
  (exclude_from_sim no)
  (in_bom yes)
  (on_board yes)
  (in_pos_files yes)
  (dnp no)
  (property "Reference" "#PWR03" (at 99.06 86.36 0) (hide yes) (show_name no) (do_not_autoplace no) (effects (font (size 1.27 1.27))))
  (property "Value" "GND" (at 99.06 83.82 0) (show_name no) (do_not_autoplace no) (effects (font (size 1.27 1.27))))
  (property "Footprint" "" (at 99.06 80.01 0) (hide yes) (show_name no) (do_not_autoplace no) (effects (font (size 1.27 1.27))))
  (property "Datasheet" "" (at 99.06 80.01 0) (hide yes) (show_name no) (do_not_autoplace no) (effects (font (size 1.27 1.27))))
  (property "Description" "" (at 99.06 80.01 0) (hide yes) (show_name no) (do_not_autoplace no) (effects (font (size 1.27 1.27))))
  (pin "1"))
 (symbol
  (lib_id "Device:D_Schottky")
  (at 110.49 50.8 180)
  (unit 1)
  (body_style 1)
  (exclude_from_sim no)
  (in_bom yes)
  (on_board yes)
  (in_pos_files yes)
  (dnp no)
  (property "Reference" "D1" (at 110.49 44.45 0) (show_name no) (do_not_autoplace no) (effects (font (size 1.27 1.27))))
  (property "Value" "B340A" (at 110.49 46.99 0) (show_name no) (do_not_autoplace no) (effects (font (size 1.27 1.27))))
  (property "Footprint" "Diode_SMD:D_SMA" (at 110.49 50.8 0) (hide yes) (show_name no) (do_not_autoplace no) (effects (font (size 1.27 1.27))))
  (property "Datasheet" "https://www.diodes.com/assets/Datasheets/ds30891.pdf" (at 110.49 50.8 0) (hide yes) (show_name no) (do_not_autoplace no) (effects (font (size 1.27 1.27))))
  (property "Description" "" (at 110.49 50.8 0) (hide yes) (show_name no) (do_not_autoplace no) (effects (font (size 1.27 1.27))))
  (property "Fabricante" "Diodes Inc." (at 110.49 50.8 0) (hide yes) (show_name no) (do_not_autoplace no) (effects (font (size 1.27 1.27))))
  (property "MPN" "B340A-13-F" (at 110.49 50.8 0) (hide yes) (show_name no) (do_not_autoplace no) (effects (font (size 1.27 1.27))))
  (pin "1")
  (pin "2"))
 (symbol
  (lib_id "Connector_Generic:Conn_01x02")
  (at 215.9 50.8 0)
  (unit 1)
  (body_style 1)
  (exclude_from_sim no)
  (in_bom yes)
  (on_board yes)
  (in_pos_files yes)
  (dnp no)
  (property "Reference" "J2" (at 215.9 48.26 0) (show_name no) (do_not_autoplace no) (effects (font (size 1.27 1.27))))
  (property "Value" "5V OUT" (at 215.9 55.88 0) (show_name no) (do_not_autoplace no) (effects (font (size 1.27 1.27))))
  (property "Footprint" "Connector_PinHeader_2.54mm:PinHeader_1x02_P2.54mm_Vertical" (at 215.9 50.8 0) (hide yes) (show_name no) (do_not_autoplace no) (effects (font (size 1.27 1.27))))
  (property "Datasheet" "" (at 215.9 50.8 0) (hide yes) (show_name no) (do_not_autoplace no) (effects (font (size 1.27 1.27))))
  (property "Description" "" (at 215.9 50.8 0) (hide yes) (show_name no) (do_not_autoplace no) (effects (font (size 1.27 1.27))))
  (property "Fabricante" "genérico" (at 215.9 50.8 0) (hide yes) (show_name no) (do_not_autoplace no) (effects (font (size 1.27 1.27))))
  (property "MPN" "header 1x02 2,54 mm" (at 215.9 50.8 0) (hide yes) (show_name no) (do_not_autoplace no) (effects (font (size 1.27 1.27))))
  (pin "1")
  (pin "2"))
 (symbol
  (lib_id "power:GND")
  (at 208.28 57.15 0)
  (unit 1)
  (body_style 1)
  (exclude_from_sim no)
  (in_bom yes)
  (on_board yes)
  (in_pos_files yes)
  (dnp no)
  (property "Reference" "#PWR07" (at 208.28 63.5 0) (hide yes) (show_name no) (do_not_autoplace no) (effects (font (size 1.27 1.27))))
  (property "Value" "GND" (at 208.28 60.96 0) (show_name no) (do_not_autoplace no) (effects (font (size 1.27 1.27))))
  (property "Footprint" "" (at 208.28 57.15 0) (hide yes) (show_name no) (do_not_autoplace no) (effects (font (size 1.27 1.27))))
  (property "Datasheet" "" (at 208.28 57.15 0) (hide yes) (show_name no) (do_not_autoplace no) (effects (font (size 1.27 1.27))))
  (property "Description" "" (at 208.28 57.15 0) (hide yes) (show_name no) (do_not_autoplace no) (effects (font (size 1.27 1.27))))
  (pin "1"))
 (symbol
  (lib_id "power:PWR_FLAG")
  (at 48.26 53.34 0)
  (unit 1)
  (body_style 1)
  (exclude_from_sim no)
  (in_bom yes)
  (on_board yes)
  (in_pos_files yes)
  (dnp no)
  (property "Reference" "#FLG02" (at 48.26 59.69 0) (hide yes) (show_name no) (do_not_autoplace no) (effects (font (size 1.27 1.27))))
  (property "Value" "PWR_FLAG" (at 48.26 49.53 0) (hide yes) (show_name no) (do_not_autoplace no) (effects (font (size 1.27 1.27))))
  (property "Footprint" "" (at 48.26 53.34 0) (hide yes) (show_name no) (do_not_autoplace no) (effects (font (size 1.27 1.27))))
  (property "Datasheet" "" (at 48.26 53.34 0) (hide yes) (show_name no) (do_not_autoplace no) (effects (font (size 1.27 1.27))))
  (property "Description" "" (at 48.26 53.34 0) (hide yes) (show_name no) (do_not_autoplace no) (effects (font (size 1.27 1.27))))
  (pin "1"))
 (symbol
  (lib_id "Mechanical:MountingHole")
  (at 175.26 99.06 0)
  (unit 1)
  (body_style 1)
  (exclude_from_sim no)
  (in_bom no)
  (on_board yes)
  (in_pos_files yes)
  (dnp no)
  (property "Reference" "H2" (at 175.26 95.25 0) (show_name no) (do_not_autoplace no) (effects (font (size 1.27 1.27))))
  (property "Value" "M2" (at 175.26 102.87 0) (show_name no) (do_not_autoplace no) (effects (font (size 1.27 1.27))))
  (property "Footprint" "MountingHole:MountingHole_2.2mm_M2" (at 175.26 99.06 0) (hide yes) (show_name no) (do_not_autoplace no) (effects (font (size 1.27 1.27))))
  (property "Datasheet" "" (at 175.26 99.06 0) (hide yes) (show_name no) (do_not_autoplace no) (effects (font (size 1.27 1.27))))
  (property "Description" "" (at 175.26 99.06 0) (hide yes) (show_name no) (do_not_autoplace no) (effects (font (size 1.27 1.27))))
  (property "Fabricante" "—" (at 175.26 99.06 0) (hide yes) (show_name no) (do_not_autoplace no) (effects (font (size 1.27 1.27))))
  (property "MPN" "furo M2" (at 175.26 99.06 0) (hide yes) (show_name no) (do_not_autoplace no) (effects (font (size 1.27 1.27)))))
 (symbol
  (lib_id "Device:C")
  (at 157.48 58.42 0)
  (unit 1)
  (body_style 1)
  (exclude_from_sim no)
  (in_bom yes)
  (on_board yes)
  (in_pos_files yes)
  (dnp no)
  (property "Reference" "C3" (at 160.02 57.15 0) (show_name no) (do_not_autoplace no) (effects (font (size 1.27 1.27)) (justify left)))
  (property "Value" "22 µF 16 V X5R" (at 160.02 59.69 0) (show_name no) (do_not_autoplace no) (effects (font (size 1.27 1.27)) (justify left)))
  (property "Footprint" "Capacitor_SMD:C_1206_3216Metric" (at 157.48 58.42 0) (hide yes) (show_name no) (do_not_autoplace no) (effects (font (size 1.27 1.27))))
  (property "Datasheet" "https://search.murata.co.jp/Ceramy/image/img/A01X/G101/ENG/GRM31CR61C226ME15-01.pdf" (at 157.48 58.42 0) (hide yes) (show_name no) (do_not_autoplace no) (effects (font (size 1.27 1.27))))
  (property "Description" "" (at 157.48 58.42 0) (hide yes) (show_name no) (do_not_autoplace no) (effects (font (size 1.27 1.27))))
  (property "Fabricante" "Murata" (at 157.48 58.42 0) (hide yes) (show_name no) (do_not_autoplace no) (effects (font (size 1.27 1.27))))
  (property "MPN" "GRM31CR61C226ME15L" (at 157.48 58.42 0) (hide yes) (show_name no) (do_not_autoplace no) (effects (font (size 1.27 1.27))))
  (pin "1")
  (pin "2"))
 (symbol
  (lib_id "power:GND")
  (at 182.88 76.2 0)
  (unit 1)
  (body_style 1)
  (exclude_from_sim no)
  (in_bom yes)
  (on_board yes)
  (in_pos_files yes)
  (dnp no)
  (property "Reference" "#PWR06" (at 182.88 82.55 0) (hide yes) (show_name no) (do_not_autoplace no) (effects (font (size 1.27 1.27))))
  (property "Value" "GND" (at 182.88 80.01 0) (show_name no) (do_not_autoplace no) (effects (font (size 1.27 1.27))))
  (property "Footprint" "" (at 182.88 76.2 0) (hide yes) (show_name no) (do_not_autoplace no) (effects (font (size 1.27 1.27))))
  (property "Datasheet" "" (at 182.88 76.2 0) (hide yes) (show_name no) (do_not_autoplace no) (effects (font (size 1.27 1.27))))
  (property "Description" "" (at 182.88 76.2 0) (hide yes) (show_name no) (do_not_autoplace no) (effects (font (size 1.27 1.27))))
  (pin "1"))
 (symbol
  (lib_id "power:+5V")
  (at 195.58 50.8 0)
  (unit 1)
  (body_style 1)
  (exclude_from_sim no)
  (in_bom yes)
  (on_board yes)
  (in_pos_files yes)
  (dnp no)
  (property "Reference" "#PWR08" (at 195.58 57.15 0) (hide yes) (show_name no) (do_not_autoplace no) (effects (font (size 1.27 1.27))))
  (property "Value" "+5V" (at 195.58 46.99 0) (show_name no) (do_not_autoplace no) (effects (font (size 1.27 1.27))))
  (property "Footprint" "" (at 195.58 50.8 0) (hide yes) (show_name no) (do_not_autoplace no) (effects (font (size 1.27 1.27))))
  (property "Datasheet" "" (at 195.58 50.8 0) (hide yes) (show_name no) (do_not_autoplace no) (effects (font (size 1.27 1.27))))
  (property "Description" "" (at 195.58 50.8 0) (hide yes) (show_name no) (do_not_autoplace no) (effects (font (size 1.27 1.27))))
  (pin "1"))
 (sheet_instances
  (path ""
   (page "1"))))
